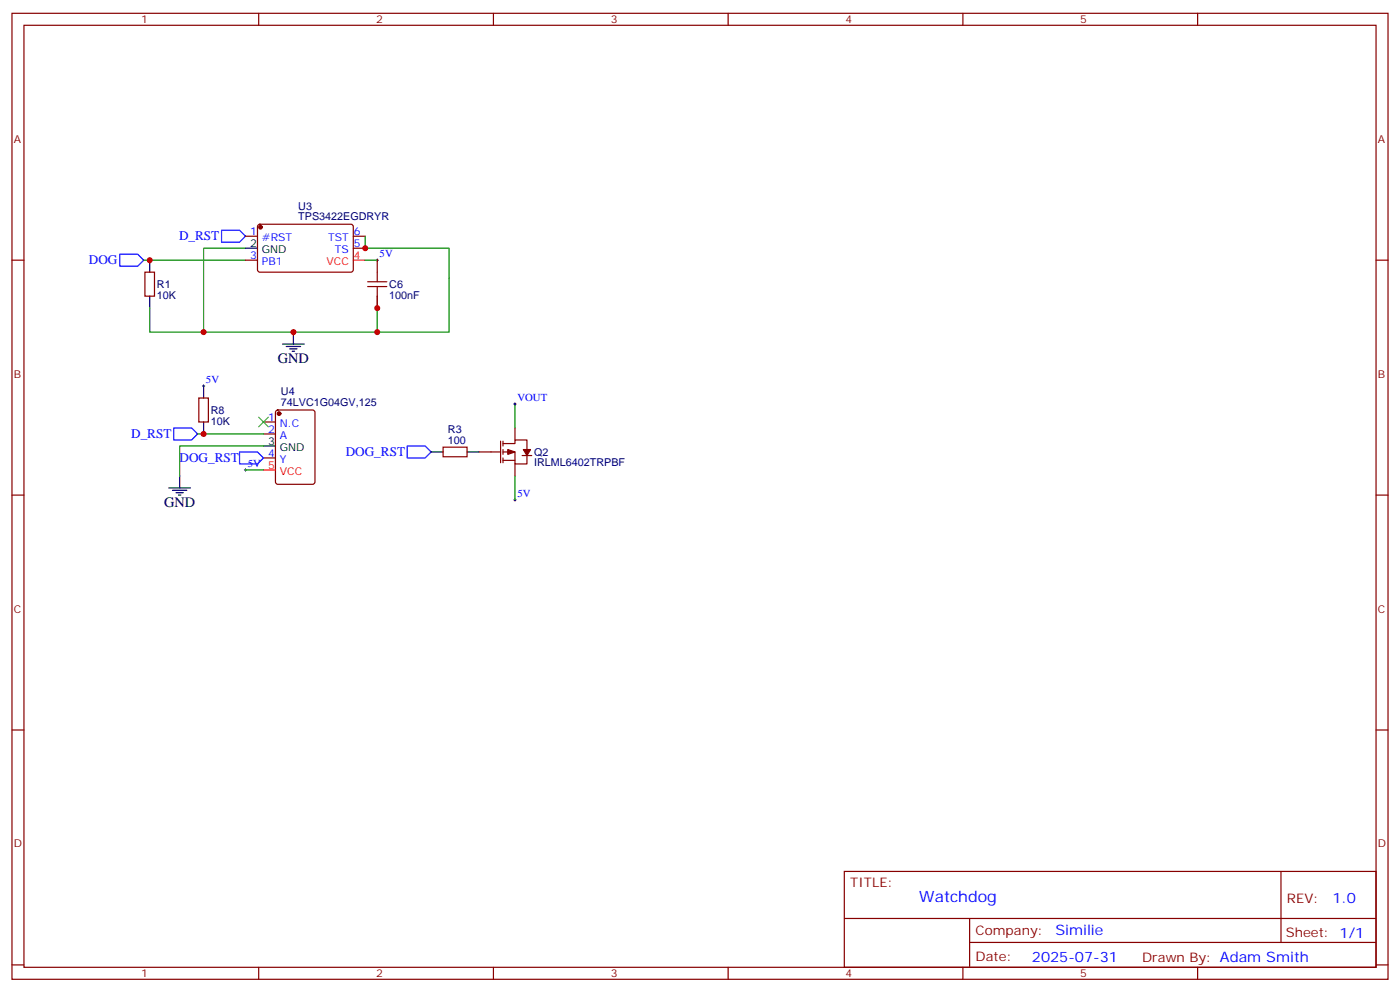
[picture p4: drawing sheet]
<svg xmlns="http://www.w3.org/2000/svg" width="412mm" height="292mm" viewBox="0 0 412 292" stroke-linecap="round" stroke-linejoin="round" font-family="sans-serif">
<g fill="none" stroke="#870000" stroke-width=".35">
<path d="M3.5 3.9h405.4v284.4h-405.4zM7.1 7.4h398.2v277.3h-398.2zM76.2 3.9v3.5M145.3 3.9v3.5M214.5 3.9v3.5M283.6 3.9v3.5M352.8 3.9v3.5M3.5 76.6h3.6M72.3 76.6h3.5M72.3 69.5h3.5M76.1 66.2l.5-.2 27 .1 .5 .6-.1 13-.6 .4h-27.1l-.5-.7v-12.7zM104.1 69.5h3.5"/>
<path d="M104.1 73.1h3.5M111.1 76.6v3.5M405.3 76.6h3.6M42.7 80.1h2.8v7.1h-2.8zM111.1 87.2v3.5M58.6 117.2h2.8v7h-2.8zM77.6 124.2h3.5M77.6 127.7h3.5M77.6 134.8h3.5M81.4 120.9l.4-.2h10.3l.6 .4 .1 20.8-.5 .6-10.5 .1-.6-.5-.1-20.7zM130.5 131.6h7.1v2.8h-7.1zM141.1 133h6.4"/>
<path d="M147.5 129.9v6.3M148.2 130.6h3.5v-1.1h3.5v2.8M148.2 133h3.5v3.6h3.5v-2.5M148.2 135.5h3.5M148.2 129.9v1.4M148.2 132.3v1.4M148.2 134.8v1.4M151.7 126v3.5M151.7 136.6v3.5M153.8 134.1h2.8M3.5 145.7h3.6M405.3 145.7h3.6"/>
<path d="M3.5 214.9h3.6M405.3 214.9h3.6M248.7 256.5h156.6v28.2h-156.6zM377.3 256.5v20.9M248.7 270.4h156.5M285.6 277.4h119.6M285.6 270.4v14.1M3.5 284h3.6M76.2 284.7v3.6M145.3 284.7v3.6M214.5 284.7v3.6M283.6 284.7v3.6"/>
<path d="M352.8 284.7v3.6M405.3 284h3.6"/>
</g>
<path d="M110.8 76.6h.7M111.1 76.2v.7M59.6 113.6h.7M60 113.3v.7M151.3 118.9h.7M151.7 118.6v.7M72 138.3h.7M72.3 138v.7M151.3 147.1h.7M151.7 146.8v.7" fill="none" stroke="#000" stroke-width=".29"/>
<g fill="none" stroke="#000" stroke-width=".35">
<path d="M44.1 76.6v3.5M72.3 73.1h3.5M44.1 87.2v3.5M86.4 97.8v3.5M60 113.6v3.6M83.3 101.3h6.3M84.3 102h4.2M85.4 102.7h2.1M86.1 103.4h.7M60 124.2v3.5M77.6 131.3h3.5M127 133h3.5"/>
<path d="M137.6 133h3.5M49.7 143.6h6.4M50.8 144.3h4.2M51.9 145h2.1M52.6 145.7h.7M52.9 140.1v3.5"/>
</g>
<path d="M42.3 76.6h30M107.6 69.5v3.6h24.7v24.7h-72.3v-24.7h12.3M107.6 76.6h3.5M44.1 90.7v7.1h15.9M111.1 87.2v10.6M151.7 118.9v7.1M58.2 127.7h19.4M72.3 138.3h5.3M77.6 131.3h-24.7v8.8M151.7 140.1v7" fill="none" stroke="#008700" stroke-width=".35"/>
<path d="M35.3 74.8h5.3l1.7 1.8-1.7 1.8h-5.3zM65.3 67.8h5.3l1.7 1.7-1.7 1.8h-5.3zM51.2 126h5.2l1.8 1.7-1.8 1.8h-5.2zM70.6 133h5.2l1.8 1.8-1.8 1.8h-5.2zM119.9 131.3h5.3l1.8 1.7-1.8 1.8h-5.3z" fill="none" stroke="#00f" stroke-width=".35"/>
<g fill="#870000" stroke="#870000" stroke-width=".35">
<path d="M149.6 132.3l2.1 .7-2.1 .7z"/>
<path d="M154.2 132.3h2.1l-1.1 1.8z"/>
<circle cx="76.7" cy="66.9" r=".53"/>
<circle cx="82.2" cy="121.7" r=".53"/>
</g>
<path d="M104.1 76.6h3.5M77.6 138.3h3.5" fill="none" stroke="#f00" stroke-width=".35"/>
<path d="M76.2 122.8l2.8 2.8M79 122.8l-2.8 2.8" fill="none" stroke="#3c3" stroke-width=".35"/>
<path d="M108.3 82.9h5.6M108.3 84.3h5.6M111.1 80.1v2.8M111.1 84.3v2.9" fill="none" stroke="#a10000" stroke-width=".35"/>
<g fill="#c00">
<circle cx="44.1" cy="76.6" r=".88"/>
<circle cx="107.6" cy="73.1" r=".88"/>
<circle cx="60" cy="127.7" r=".88"/>
<circle cx="111.1" cy="97.8" r=".88"/>
<circle cx="60" cy="97.8" r=".88"/>
<circle cx="86.4" cy="97.8" r=".88"/>
<circle cx="111.1" cy="90.7" r=".88"/>
</g>
<text font-size="4.6" fill="#00f" x="270.8" y="265.5">Watchdog</text>
<g font-size="4.2">
<text x="81.8" y="106.9">GND</text>
<text x="48.3" y="149.3">GND</text>
</g>
<g font-size="4.2" fill="#00f">
<text x="392.5" y="265.8">1.0</text>
<text x="310.9" y="275.3">Similie</text>
<text x="304" y="283.1">2025-07-31</text>
</g>
<g font-size="3.9" fill="#00f">
<text x="52.8" y="70.8">D_RST</text>
<text x="26.2" y="77.8">DOG</text>
<text x="38.7" y="129">D_RST</text>
<text x="52.9" y="136.1">DOG_RST</text>
<text x="101.9" y="134.3">DOG_RST</text>
</g>
<g font-size="3.9" fill="#800">
<text x="250.5" y="261.1">TITLE:</text>
<text x="379.1" y="265.8">REV:</text>
<text x="287.4" y="275.3">Company:</text>
<text x="378.7" y="275.9">Sheet: 1/1</text>
<text x="287.4" y="283">Date:</text>
<text x="336.4" y="283.1">Drawn By: Adam Smith</text>
</g>
<g font-size="3.2" fill="#800">
<text x="41.6" y="6.9">1</text>
<text x="110.8" y="6.9">2</text>
<text x="179.9" y="6.9">3</text>
<text x="249.1" y="6.9">4</text>
<text x="318.2" y="6.9">5</text>
<text x="4.1" y="42">A</text>
<text x="405.9" y="42">A</text>
<text x="4.1" y="111.2">B</text>
<text x="405.9" y="111.2">B</text>
<text x="4.1" y="180.3">C</text>
<text x="405.9" y="180.3">C</text>
<text x="4.1" y="249.4">D</text>
<text x="405.9" y="249.4">D</text>
<text x="41.6" y="287.7">1</text>
<text x="110.8" y="287.7">2</text>
<text x="179.9" y="287.7">3</text>
<text x="249.1" y="287.7">4</text>
<text x="318.2" y="287.7">5</text>
</g>
<g font-size="3.2" fill="#000080">
<text x="87.9" y="64.8">TPS3422EGDRYR</text>
<text x="87.9" y="61.7">U3</text>
<text x="46.2" y="88">10K</text>
<text x="46.2" y="84.8">R1</text>
<text x="114.7" y="87.9">100nF</text>
<text x="114.7" y="84.8">C6</text>
<text x="82.7" y="119.4">74LVC1G04GV,125</text>
<text x="82.7" y="116.2">U4</text>
<text x="62.1" y="125">10K</text>
<text x="62.1" y="121.8">R8</text>
<text x="131.9" y="130.6">100</text>
<text x="131.9" y="127.4">R3</text>
<text x="157.3" y="137.3">IRLML6402TRPBF</text>
<text x="157.3" y="134.1">Q2</text>
</g>
<g font-size="3.2" fill="#00f">
<text x="73.7" y="69.2">1</text>
<text x="77.2" y="70.9">#RST</text>
<text x="96.7" y="70.9">TST</text>
<text x="104.2" y="69.2">6</text>
<text x="73.7" y="76.2">3</text>
<text x="77.2" y="78">PB1</text>
<text x="98.6" y="74.5">TS</text>
<text x="104.2" y="72.7">5</text>
<text x="111.8" y="75.7">5V</text>
<text x="60.7" y="112.7">5V</text>
<text x="152.4" y="118">VOUT</text>
<text x="78.9" y="123.9">1</text>
<text x="82.4" y="125.6">N.C</text>
<text x="78.9" y="127.4">2</text>
<text x="82.4" y="129.2">A</text>
<text x="73" y="137.4">5V 5</text>
<text x="78.9" y="134.4">4</text>
<text x="82.4" y="136.2">Y</text>
<text x="152.4" y="146.3">5V</text>
</g>
<g font-size="3.2">
<text x="73.7" y="72.7">2</text>
<text x="77.2" y="74.5">GND</text>
<text x="78.9" y="130.9">3</text>
<text x="82.4" y="132.7">GND</text>
</g>
<g font-size="3.2" fill="#f00">
<text x="96.2" y="78">VCC</text>
<text x="104.2" y="76.2">4</text>
<text x="82.4" y="139.7">VCC</text>
</g>
</svg>
